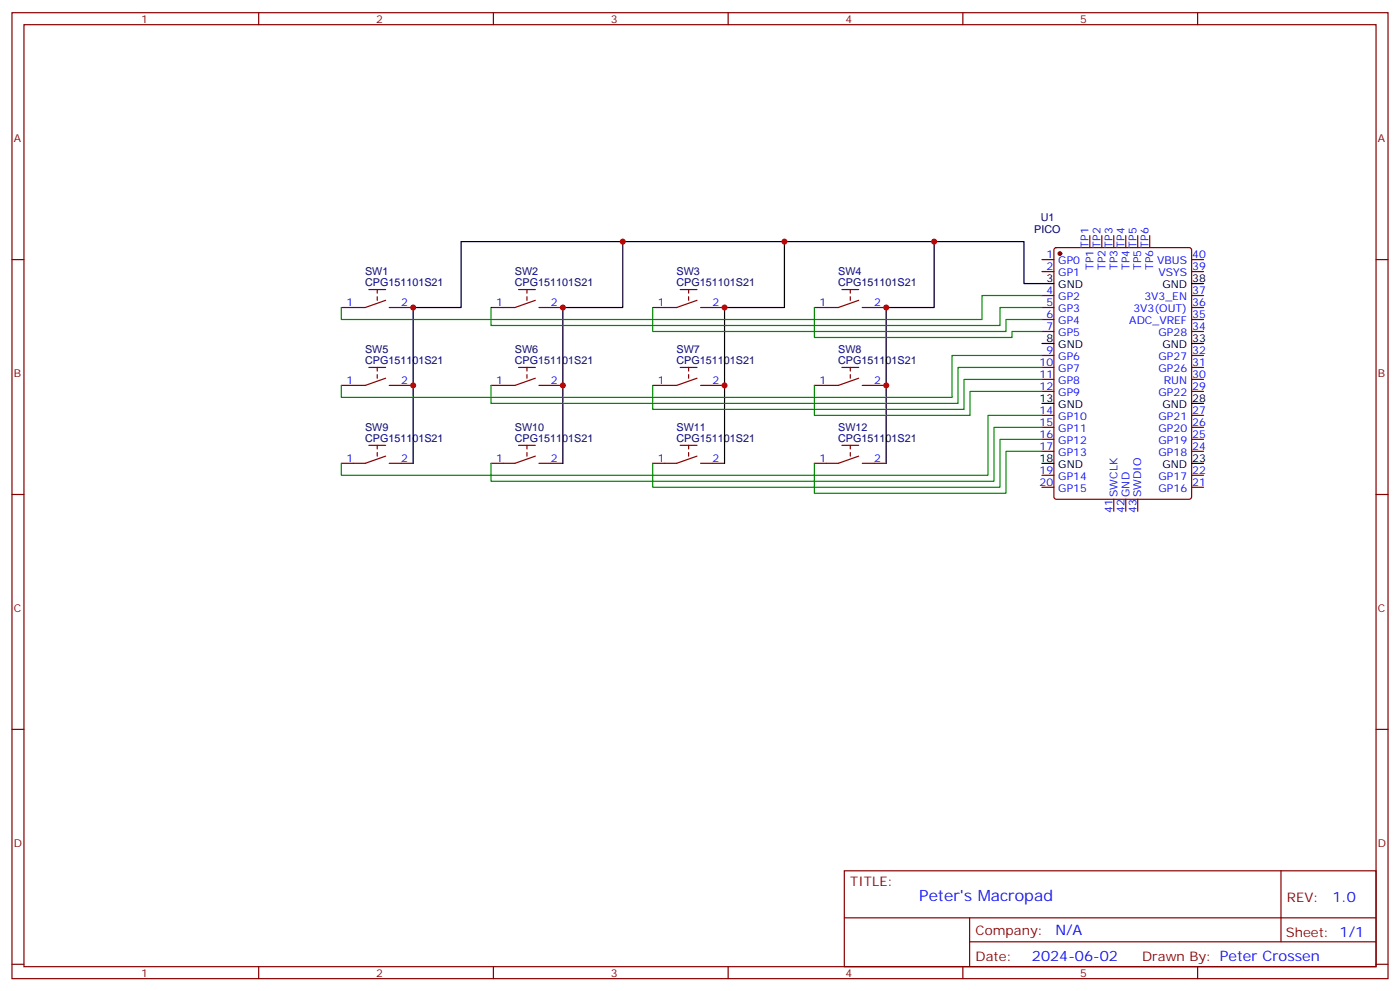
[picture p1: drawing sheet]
<svg xmlns="http://www.w3.org/2000/svg" width="412mm" height="292mm" viewBox="0 0 412 292" stroke-linecap="round" stroke-linejoin="round" font-family="sans-serif">
<g fill="none" stroke="#870000" stroke-width=".35">
<path d="M3.5 3.7h405.4v284.4h-405.4zM7.1 7.3h398.2v277.3h-398.2zM76.2 3.7v3.6M145.3 3.7v3.6M214.5 3.7v3.6M283.6 3.7v3.6M352.8 3.7v3.6M3.5 76.4h3.6M306.9 76.4h3.5M306.9 79.9h3.5M310.7 73.1l.4-.2h39.2l.7 .4v73l-.4 .6-39.5 .1-.6-.5-.1-72.9zM321 69.4v3.5"/>
<path d="M324.6 69.4v3.5M328.1 69.4v3.5M331.6 69.4v3.5M335.1 69.4v3.5M338.7 69.4v3.5M351 76.4h3.5M351 79.9h3.5M405.3 76.4h3.6M108.7 85.2h4.9M111.1 85.2v1.1M111.1 87.3v1.1M113.6 88.4l-6 2.1h-7.1"/>
<path d="M114.7 90.5h7M152.8 85.2h4.9M155.2 85.2v1.1M155.2 87.3v1.1M157.7 88.4l-6 2.1h-7.1M158.7 90.5h7.1M200.4 85.2h4.9M202.8 85.2v1.1M202.8 87.3v1.1M205.3 88.4l-6 2.1h-7M206.4 90.5h7M248 85.2h4.9"/>
<path d="M250.5 85.2v1.1M250.5 87.3v1.1M252.9 88.4l-6 2.1h-7M254 90.5h7.1M306.9 90.5h3.5M306.9 87h3.5M306.9 94.1h3.5M306.9 97.6h3.5M351 90.5h3.5M351 87h3.5M351 94.1h3.5M351 97.6h3.5"/>
<path d="M108.7 108.2h4.9M111.1 108.2v1M111.1 110.3v1M113.6 111.3l-6 2.2h-7.1M114.7 113.5h7M152.8 108.2h4.9M155.2 108.2v1M155.2 110.3v1M157.7 111.3l-6 2.2h-7.1M158.7 113.5h7.1M200.4 108.2h4.9M202.8 108.2v1"/>
<path d="M202.8 110.3v1M205.3 111.3l-6 2.2h-7M206.4 113.5h7M248 108.2h4.9M250.5 108.2v1M250.5 110.3v1M252.9 111.3l-6 2.2h-7M254 113.5h7.1M306.9 108.2h3.5M306.9 104.6h3.5M306.9 111.7h3.5M306.9 115.2h3.5"/>
<path d="M351 108.2h3.5M351 104.6h3.5M351 111.7h3.5M351 115.2h3.5M108.7 131.1h4.9M111.1 131.1v1.1M111.1 133.2v1.1M113.6 134.3l-6 2.1h-7.1M114.7 136.4h7M152.8 131.1h4.9M155.2 131.1v1.1M155.2 133.2v1.1"/>
<path d="M157.7 134.3l-6 2.1h-7.1M158.7 136.4h7.1M200.4 131.1h4.9M202.8 131.1v1.1M202.8 133.2v1.1M205.3 134.3l-6 2.1h-7M206.4 136.4h7M248 131.1h4.9M250.5 131.1v1.1M250.5 133.2v1.1M252.9 134.3l-6 2.1h-7M254 136.4h7.1"/>
<path d="M306.9 122.3h3.5M306.9 125.8h3.5M306.9 129.3h3.5M306.9 132.9h3.5M306.9 139.9h3.5M351 122.3h3.5M351 125.8h3.5M351 129.3h3.5M351 132.9h3.5M351 139.9h3.5M3.5 145.6h3.6M306.9 143.4h3.5"/>
<path d="M328.1 147v3.5M331.6 147v3.5M335.1 147v3.5M351 143.4h3.5M405.3 145.6h3.6M3.5 214.7h3.6M405.3 214.7h3.6M248.7 256.3h156.6v28.3h-156.6zM377.3 256.4v20.8M248.7 270.2h156.5M285.6 277.2h119.6M285.6 270.2v14.1"/>
<path d="M3.5 283.8h3.6M76.2 284.6v3.5M145.3 284.6v3.5M214.5 284.6v3.5M283.6 284.6v3.5M352.8 284.6v3.5M405.3 283.8h3.6"/>
</g>
<circle cx="312.2" cy="74.6" r=".53" fill="#870000" stroke="#870000" stroke-width=".35"/>
<path d="M183.4 71.1h-47.6v19.4h-14.1v45.9M231.1 71.1h-47.7v19.4h-17.6v45.9M275.2 71.1h-44.1v19.4h-17.7v45.9M310.4 83.5h-8.8v-12.4h-26.4v19.4h-14.1v45.9M351 83.5h3.5M306.9 101.1h3.5M306.9 118.7h3.5M351 101.1h3.5M351 118.7h3.5M306.9 136.4h3.5M351 136.4h3.5" fill="none" stroke="#000" stroke-width=".35"/>
<path d="M144.6 90.5v5.3h150v-5.3h12.3M192.3 90.5v7.1h104v-3.5h10.6M239.9 90.5v8.8h58.2v-1.7h8.8M306.9 87h-17.6v7.1h-188.8v-3.6M239.9 113.5v8.8h45.9v-7.1h21.1M306.9 104.6h-26.4v12.4h-180v-3.5M306.9 108.2h-24.7v10.5h-137.6v-5.2M306.9 111.7h-22.9v8.8h-91.7v-7M306.9 122.3h-15.9v17.6h-190.5v-3.5M306.9 125.8h-14.1v15.9h-148.2v-5.3M306.9 129.3h-12.3v14.1h-102.3v-7M306.9 132.9h-10.6v12.3h-56.4v-8.8" fill="none" stroke="#008700" stroke-width=".35"/>
<g fill="#c00">
<circle cx="261.1" cy="90.5" r=".88"/>
<circle cx="261.1" cy="113.5" r=".88"/>
<circle cx="275.2" cy="71.1" r=".88"/>
<circle cx="213.4" cy="90.5" r=".88"/>
<circle cx="213.4" cy="113.5" r=".88"/>
<circle cx="231.1" cy="71.1" r=".88"/>
<circle cx="165.8" cy="90.5" r=".88"/>
<circle cx="165.8" cy="113.5" r=".88"/>
<circle cx="183.4" cy="71.1" r=".88"/>
<circle cx="121.7" cy="90.5" r=".88"/>
<circle cx="121.7" cy="113.5" r=".88"/>
</g>
<text font-size="4.6" fill="#00f" x="270.8" y="265.4">Peter's Macropad</text>
<g font-size="4.2" fill="#00f">
<text x="392.5" y="265.6">1.0</text>
<text x="310.9" y="275.2">N/A</text>
<text x="304" y="283">2024-06-02</text>
</g>
<g font-size="3.9" fill="#800">
<text x="250.5" y="260.9">TITLE:</text>
<text x="379.1" y="265.6">REV:</text>
<text x="287.4" y="275.1">Company:</text>
<text x="378.7" y="275.7">Sheet: 1/1</text>
<text x="287.4" y="282.8">Date:</text>
<text x="336.4" y="282.9">Drawn By: Peter Crossen</text>
</g>
<g font-size="3.2" fill="#800">
<text x="41.6" y="6.7">1</text>
<text x="110.8" y="6.7">2</text>
<text x="179.9" y="6.7">3</text>
<text x="249.1" y="6.7">4</text>
<text x="318.2" y="6.7">5</text>
<text x="4.1" y="41.8">A</text>
<text x="405.9" y="41.8">A</text>
<text x="4.1" y="111">B</text>
<text x="405.9" y="111">B</text>
<text x="4.1" y="180.1">C</text>
<text x="405.9" y="180.1">C</text>
<text x="4.1" y="249.3">D</text>
<text x="405.9" y="249.3">D</text>
<text x="41.6" y="287.5">1</text>
<text x="110.8" y="287.5">2</text>
<text x="179.9" y="287.5">3</text>
<text x="249.1" y="287.5">4</text>
<text x="318.2" y="287.5">5</text>
</g>
<g font-size="3.2" fill="#000080">
<text x="306.6" y="65.1">U1</text>
<text x="304.7" y="68.7">PICO</text>
<text x="107.6" y="81">SW1</text>
<text x="151.7" y="81">SW2</text>
<text x="199.3" y="81">SW3</text>
<text x="246.9" y="81">SW4</text>
<text x="107.6" y="84.2">CPG151101S21</text>
<text x="151.7" y="84.2">CPG151101S21</text>
<text x="199.3" y="84.2">CPG151101S21</text>
<text x="246.9" y="84.2">CPG151101S21</text>
<text x="107.6" y="107.1">CPG151101S21</text>
<text x="107.6" y="103.9">SW5</text>
<text x="151.7" y="107.1">CPG151101S21</text>
<text x="151.7" y="103.9">SW6</text>
<text x="199.3" y="107.1">CPG151101S21</text>
<text x="199.3" y="103.9">SW7</text>
<text x="246.9" y="107.1">CPG151101S21</text>
<text x="246.9" y="103.9">SW8</text>
<text x="107.6" y="130">CPG151101S21</text>
<text x="107.6" y="126.9">SW9</text>
<text x="151.7" y="130">CPG151101S21</text>
<text x="151.7" y="126.9">SW10</text>
<text x="199.3" y="130">CPG151101S21</text>
<text x="199.3" y="126.9">SW11</text>
<text x="246.9" y="130">CPG151101S21</text>
<text x="246.9" y="126.9">SW12</text>
</g>
<g font-size="3.2" fill="#00f">
<text x="308.3" y="76.1">1</text>
<text x="311.7" y="77.8">GP0</text>
<text x="320.7" y="72.9" transform="rotate(-90 320.7 72.9)">TP1</text>
<text x="324.2" y="72.9" transform="rotate(-90 324.2 72.9)">TP2</text>
<text x="327.7" y="72.9" transform="rotate(-90 327.7 72.9)">TP3</text>
<text x="331.3" y="72.9" transform="rotate(-90 331.3 72.9)">TP4</text>
<text x="334.8" y="72.9" transform="rotate(-90 334.8 72.9)">TP5</text>
<text x="338.3" y="72.9" transform="rotate(-90 338.3 72.9)">TP6</text>
<text x="340.9" y="77.8">VBUS</text>
<text x="351.2" y="76.1">40</text>
<text x="308.3" y="79.6">2</text>
<text x="311.7" y="81.4">GP1</text>
<text x="322.1" y="79.5" transform="rotate(-90 322.1 79.5)">TP1</text>
<text x="325.6" y="79.5" transform="rotate(-90 325.6 79.5)">TP2</text>
<text x="329.1" y="79.5" transform="rotate(-90 329.1 79.5)">TP3</text>
<text x="332.7" y="79.5" transform="rotate(-90 332.7 79.5)">TP4</text>
<text x="336.2" y="79.5" transform="rotate(-90 336.2 79.5)">TP5</text>
<text x="339.7" y="79.5" transform="rotate(-90 339.7 79.5)">TP6</text>
<text x="341.2" y="81.4">VSYS</text>
<text x="351.2" y="79.6">39</text>
<text x="308.3" y="86.6">4</text>
<text x="311.7" y="88.4">GP2</text>
<text x="337.1" y="88.4">3V3_EN</text>
<text x="351.2" y="86.6">37</text>
<text x="102.1" y="90.2">1</text>
<text x="118.2" y="90.2">2</text>
<text x="146.2" y="90.2">1</text>
<text x="162.3" y="90.2">2</text>
<text x="193.8" y="90.2">1</text>
<text x="209.9" y="90.2">2</text>
<text x="241.4" y="90.2">1</text>
<text x="257.5" y="90.2">2</text>
<text x="308.3" y="90.2">5</text>
<text x="308.3" y="93.7">6</text>
<text x="311.7" y="91.9">GP3</text>
<text x="311.7" y="95.5">GP4</text>
<text x="332.7" y="95.5">ADC_VREF</text>
<text x="333.8" y="91.9">3V3(OUT)</text>
<text x="351.2" y="93.7">35</text>
<text x="351.2" y="90.2">36</text>
<text x="308.3" y="97.2">7</text>
<text x="311.7" y="99">GP5</text>
<text x="341.3" y="99">GP28</text>
<text x="351.2" y="97.2">34</text>
<text x="306.2" y="107.8">10</text>
<text x="308.3" y="104.3">9</text>
<text x="311.7" y="106">GP6</text>
<text x="341.3" y="106">GP27</text>
<text x="351.2" y="107.8">31</text>
<text x="351.2" y="104.3">32</text>
<text x="102.1" y="113.1">1</text>
<text x="118.2" y="113.1">2</text>
<text x="146.2" y="113.1">1</text>
<text x="162.3" y="113.1">2</text>
<text x="193.8" y="113.1">1</text>
<text x="209.9" y="113.1">2</text>
<text x="241.4" y="113.1">1</text>
<text x="257.5" y="113.1">2</text>
<text x="306.2" y="111.3">11</text>
<text x="311.7" y="109.6">GP7</text>
<text x="311.7" y="113.1">GP8</text>
<text x="341.3" y="109.6">GP26</text>
<text x="342.8" y="113.1">RUN</text>
<text x="351.2" y="111.3">30</text>
<text x="306.2" y="114.9">12</text>
<text x="311.7" y="116.6">GP9</text>
<text x="341.3" y="116.6">GP22</text>
<text x="351.2" y="114.9">29</text>
<text x="306.2" y="121.9">14</text>
<text x="306.2" y="125.4">15</text>
<text x="311.7" y="123.7">GP10</text>
<text x="341.3" y="123.7">GP21</text>
<text x="351.2" y="125.4">26</text>
<text x="351.2" y="121.9">27</text>
<text x="306.2" y="129">16</text>
<text x="311.7" y="127.2">GP11</text>
<text x="311.7" y="130.7">GP12</text>
<text x="341.3" y="130.7">GP19</text>
<text x="341.3" y="127.2">GP20</text>
<text x="351.2" y="129">25</text>
<text x="102.1" y="136">1</text>
<text x="118.2" y="136">2</text>
<text x="146.2" y="136">1</text>
<text x="162.3" y="136">2</text>
<text x="193.8" y="136">1</text>
<text x="209.9" y="136">2</text>
<text x="241.4" y="136">1</text>
<text x="257.5" y="136">2</text>
<text x="306.2" y="132.5">17</text>
<text x="311.7" y="134.3">GP13</text>
<text x="341.3" y="134.3">GP18</text>
<text x="351.2" y="132.5">24</text>
<text x="306.2" y="139.6">19</text>
<text x="306.2" y="143.1">20</text>
<text x="311.7" y="141.3">GP14</text>
<text x="341.3" y="141.3">GP17</text>
<text x="351.2" y="143.1">21</text>
<text x="351.2" y="139.6">22</text>
<text x="311.7" y="144.9">GP15</text>
<text x="329.1" y="146.3" transform="rotate(-90 329.1 146.3)">SWCLK</text>
<text x="332.7" y="146.3" transform="rotate(-90 332.7 146.3)">GND</text>
<text x="336.2" y="146.3" transform="rotate(-90 336.2 146.3)">SWDIO</text>
<text x="341.3" y="144.9">GP16</text>
<text x="327.7" y="151" transform="rotate(-90 327.7 151)">41</text>
<text x="331.3" y="151" transform="rotate(-90 331.3 151)">42</text>
<text x="334.8" y="151" transform="rotate(-90 334.8 151)">43</text>
</g>
<g font-size="3.2">
<text x="308.3" y="83.1">3</text>
<text x="351.2" y="83.1">38</text>
<text x="311.7" y="84.9">GND</text>
<text x="342.4" y="84.9">GND</text>
<text x="308.3" y="100.8">8</text>
<text x="351.2" y="100.8">33</text>
<text x="311.7" y="102.5">GND</text>
<text x="342.4" y="102.5">GND</text>
<text x="306.2" y="118.4">13</text>
<text x="351.2" y="118.4">28</text>
<text x="311.7" y="120.2">GND</text>
<text x="342.4" y="120.2">GND</text>
<text x="306.2" y="136">18</text>
<text x="311.7" y="137.8">GND</text>
<text x="342.4" y="137.8">GND</text>
<text x="351.2" y="136">23</text>
</g>
</svg>
